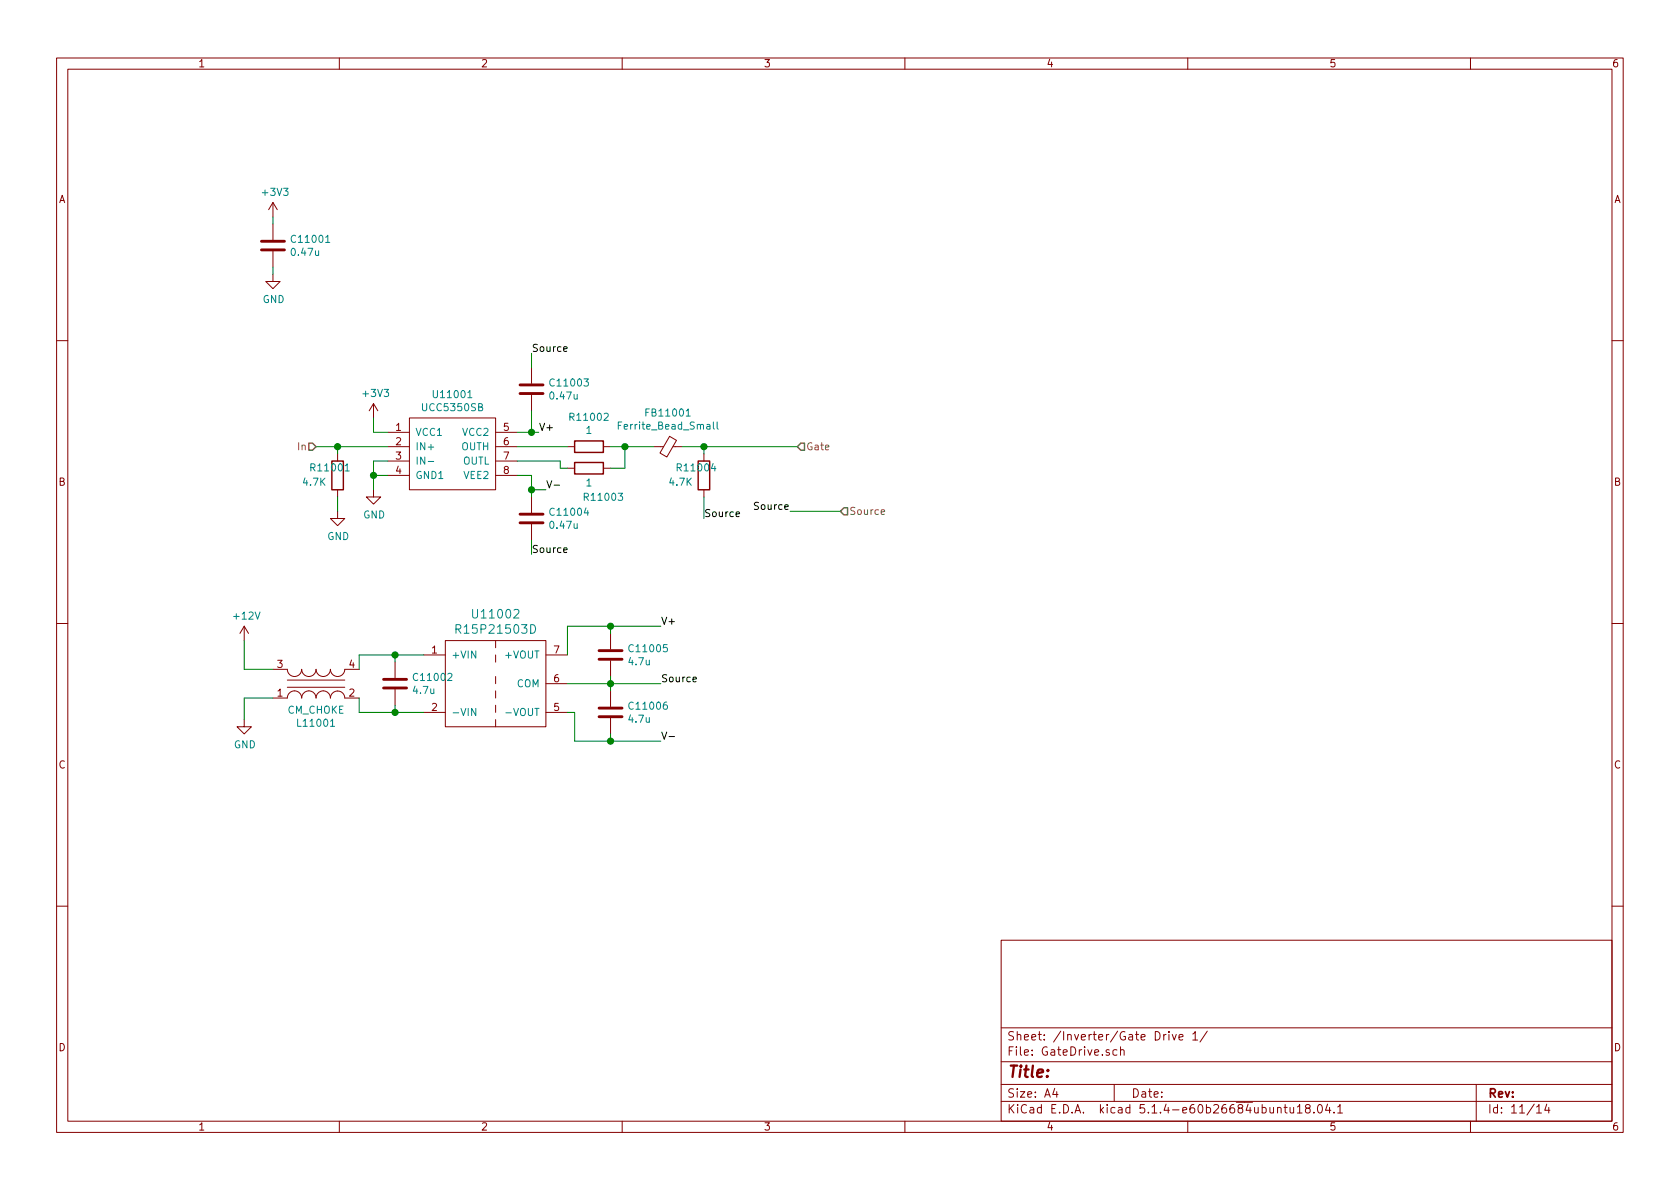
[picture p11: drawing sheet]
EESchema Schematic File Version 4
LIBS:integrated-cache
EELAYER 30 0
EELAYER END
$Descr A4 11693 8268
encoding utf-8
Sheet 14 14
Title ""
Date ""
Rev ""
Comp ""
Comment1 ""
Comment2 ""
Comment3 ""
Comment4 ""
$EndDescr
$Comp
L wbraun_ic_lib:R15P21503D U?
U 1 1
P 3450 4750
AR Path="/5D68A538/5DD374B5" Ref="U?"  Part="1" 
AR Path="/5D68A538/5D62FC9C/5DD374B5" Ref="U11002"  Part="1" 
AR Path="/5D68A538/5D640666/5DD374B5" Ref="U12002"  Part="1" 
AR Path="/5D68A538/5D640674/5DD374B5" Ref="U13002"  Part="1" 
AR Path="/5D68A538/5D640682/5DD374B5" Ref="U14002"  Part="1" 
F 0 "U14002" H 3450 5237 60  0000 C CNN
F 1 "R15P21503D" H 3450 5131 60  0000 C CNN
F 2 "wbraun_smd:SIP7-5" H 3450 4850 60  0001 C CNN
F 3 "" H 3450 4850 60  0001 C CNN
	1    3450 4750
	1    0    0    -1  
$EndComp
$Comp
L wbraun_ic_lib:UCC5350SB U?
U 1 1
P 3150 3150
AR Path="/5D68A538/5DD374B6" Ref="U?"  Part="1" 
AR Path="/5D68A538/5D62FC9C/5DD374B6" Ref="U11001"  Part="1" 
AR Path="/5D68A538/5D640666/5DD374B6" Ref="U12001"  Part="1" 
AR Path="/5D68A538/5D640674/5DD374B6" Ref="U13001"  Part="1" 
AR Path="/5D68A538/5D640682/5DD374B6" Ref="U14001"  Part="1" 
F 0 "U14001" H 3150 3565 50  0000 C CNN
F 1 "UCC5350SB" H 3150 3474 50  0000 C CNN
F 2 "Package_SO:SOIC-8_3.9x4.9mm_P1.27mm" H 2800 3200 50  0001 C CNN
F 3 "" H 2800 3200 50  0001 C CNN
	1    3150 3150
	1    0    0    -1  
$EndComp
$Comp
L Device:C C?
U 1 1
P 2750 4750
AR Path="/5D68A538/5DD374B7" Ref="C?"  Part="1" 
AR Path="/5D68A538/5D62FC9C/5DD374B7" Ref="C11002"  Part="1" 
AR Path="/5D68A538/5D640666/5DD374B7" Ref="C12002"  Part="1" 
AR Path="/5D68A538/5D640674/5DD374B7" Ref="C13002"  Part="1" 
AR Path="/5D68A538/5D640682/5DD374B7" Ref="C14002"  Part="1" 
F 0 "C14002" H 2865 4796 50  0000 L CNN
F 1 "4.7u" H 2865 4705 50  0000 L CNN
F 2 "Capacitor_SMD:C_0805_2012Metric" H 2788 4600 50  0001 C CNN
F 3 "~" H 2750 4750 50  0001 C CNN
	1    2750 4750
	1    0    0    -1  
$EndComp
$Comp
L Device:C C?
U 1 1
P 4250 4550
AR Path="/5D68A538/5D630902" Ref="C?"  Part="1" 
AR Path="/5D68A538/5D62FC9C/5D630902" Ref="C11005"  Part="1" 
AR Path="/5D68A538/5D640666/5D630902" Ref="C12005"  Part="1" 
AR Path="/5D68A538/5D640674/5D630902" Ref="C13005"  Part="1" 
AR Path="/5D68A538/5D640682/5D630902" Ref="C14005"  Part="1" 
F 0 "C14005" H 4365 4596 50  0000 L CNN
F 1 "4.7u" H 4365 4505 50  0000 L CNN
F 2 "Capacitor_SMD:C_0805_2012Metric" H 4288 4400 50  0001 C CNN
F 3 "~" H 4250 4550 50  0001 C CNN
	1    4250 4550
	1    0    0    -1  
$EndComp
$Comp
L Device:C C?
U 1 1
P 4250 4950
AR Path="/5D68A538/5D630909" Ref="C?"  Part="1" 
AR Path="/5D68A538/5D62FC9C/5D630909" Ref="C11006"  Part="1" 
AR Path="/5D68A538/5D640666/5D630909" Ref="C12006"  Part="1" 
AR Path="/5D68A538/5D640674/5D630909" Ref="C13006"  Part="1" 
AR Path="/5D68A538/5D640682/5D630909" Ref="C14006"  Part="1" 
F 0 "C14006" H 4365 4996 50  0000 L CNN
F 1 "4.7u" H 4365 4905 50  0000 L CNN
F 2 "Capacitor_SMD:C_0805_2012Metric" H 4288 4800 50  0001 C CNN
F 3 "~" H 4250 4950 50  0001 C CNN
	1    4250 4950
	1    0    0    -1  
$EndComp
$Comp
L Device:C C?
U 1 1
P 3700 2700
AR Path="/5D68A538/5D630910" Ref="C?"  Part="1" 
AR Path="/5D68A538/5D62FC9C/5D630910" Ref="C11003"  Part="1" 
AR Path="/5D68A538/5D640666/5D630910" Ref="C12003"  Part="1" 
AR Path="/5D68A538/5D640674/5D630910" Ref="C13003"  Part="1" 
AR Path="/5D68A538/5D640682/5D630910" Ref="C14003"  Part="1" 
F 0 "C14003" H 3815 2746 50  0000 L CNN
F 1 "0.47u" H 3815 2655 50  0000 L CNN
F 2 "Capacitor_SMD:C_0603_1608Metric" H 3738 2550 50  0001 C CNN
F 3 "~" H 3700 2700 50  0001 C CNN
	1    3700 2700
	1    0    0    -1  
$EndComp
$Comp
L Device:C C?
U 1 1
P 3700 3600
AR Path="/5D68A538/5DD374BB" Ref="C?"  Part="1" 
AR Path="/5D68A538/5D62FC9C/5DD374BB" Ref="C11004"  Part="1" 
AR Path="/5D68A538/5D640666/5DD374BB" Ref="C12004"  Part="1" 
AR Path="/5D68A538/5D640674/5DD374BB" Ref="C13004"  Part="1" 
AR Path="/5D68A538/5D640682/5DD374BB" Ref="C14004"  Part="1" 
F 0 "C14004" H 3815 3646 50  0000 L CNN
F 1 "0.47u" H 3815 3555 50  0000 L CNN
F 2 "Capacitor_SMD:C_0603_1608Metric" H 3738 3450 50  0001 C CNN
F 3 "~" H 3700 3600 50  0001 C CNN
	1    3700 3600
	1    0    0    -1  
$EndComp
$Comp
L Device:R R?
U 1 1
P 4100 3100
AR Path="/5D68A538/5D63091E" Ref="R?"  Part="1" 
AR Path="/5D68A538/5D62FC9C/5D63091E" Ref="R11002"  Part="1" 
AR Path="/5D68A538/5D640666/5D63091E" Ref="R12002"  Part="1" 
AR Path="/5D68A538/5D640674/5D63091E" Ref="R13002"  Part="1" 
AR Path="/5D68A538/5D640682/5D63091E" Ref="R14002"  Part="1" 
F 0 "R14002" V 3893 3100 50  0000 C CNN
F 1 "1" V 3984 3100 50  0000 C CNN
F 2 "Resistor_SMD:R_0805_2012Metric" V 4030 3100 50  0001 C CNN
F 3 "~" H 4100 3100 50  0001 C CNN
	1    4100 3100
	0    1    1    0   
$EndComp
$Comp
L Device:R R?
U 1 1
P 4100 3250
AR Path="/5D68A538/5D630925" Ref="R?"  Part="1" 
AR Path="/5D68A538/5D62FC9C/5D630925" Ref="R11003"  Part="1" 
AR Path="/5D68A538/5D640666/5D630925" Ref="R12003"  Part="1" 
AR Path="/5D68A538/5D640674/5D630925" Ref="R13003"  Part="1" 
AR Path="/5D68A538/5D640682/5D630925" Ref="R14003"  Part="1" 
F 0 "R14003" V 4300 3350 50  0000 C CNN
F 1 "1" V 4200 3250 50  0000 C CNN
F 2 "Resistor_SMD:R_0805_2012Metric" V 4030 3250 50  0001 C CNN
F 3 "~" H 4100 3250 50  0001 C CNN
	1    4100 3250
	0    1    1    0   
$EndComp
Wire Wire Line
	3600 3000 3700 3000
Wire Wire Line
	3700 3000 3700 2850
Wire Wire Line
	3600 3100 3950 3100
Wire Wire Line
	3600 3200 3900 3200
Wire Wire Line
	3900 3200 3900 3250
Wire Wire Line
	3900 3250 3950 3250
Wire Wire Line
	3600 3300 3700 3300
Wire Wire Line
	3700 3300 3700 3400
Wire Wire Line
	2700 3000 2600 3000
Wire Wire Line
	2600 3000 2600 2900
Wire Wire Line
	2700 3300 2600 3300
Wire Wire Line
	2600 3300 2600 3400
$Comp
L power:GND #PWR?
U 1 1
P 2600 3400
AR Path="/5D68A538/5D63093F" Ref="#PWR?"  Part="1" 
AR Path="/5D68A538/5D62FC9C/5D63093F" Ref="#PWR011007"  Part="1" 
AR Path="/5D68A538/5D640666/5D63093F" Ref="#PWR012007"  Part="1" 
AR Path="/5D68A538/5D640674/5D63093F" Ref="#PWR013007"  Part="1" 
AR Path="/5D68A538/5D640682/5D63093F" Ref="#PWR014007"  Part="1" 
F 0 "#PWR014007" H 2600 3150 50  0001 C CNN
F 1 "GND" H 2605 3227 50  0000 C CNN
F 2 "" H 2600 3400 50  0001 C CNN
F 3 "" H 2600 3400 50  0001 C CNN
	1    2600 3400
	1    0    0    -1  
$EndComp
$Comp
L power:+3V3 #PWR?
U 1 1
P 2600 2900
AR Path="/5D68A538/5D630945" Ref="#PWR?"  Part="1" 
AR Path="/5D68A538/5D62FC9C/5D630945" Ref="#PWR011006"  Part="1" 
AR Path="/5D68A538/5D640666/5D630945" Ref="#PWR012006"  Part="1" 
AR Path="/5D68A538/5D640674/5D630945" Ref="#PWR013006"  Part="1" 
AR Path="/5D68A538/5D640682/5D630945" Ref="#PWR014006"  Part="1" 
F 0 "#PWR014006" H 2600 2750 50  0001 C CNN
F 1 "+3V3" H 2615 3073 50  0000 C CNN
F 2 "" H 2600 2900 50  0001 C CNN
F 3 "" H 2600 2900 50  0001 C CNN
	1    2600 2900
	1    0    0    -1  
$EndComp
$Comp
L Device:R R?
U 1 1
P 2350 3300
AR Path="/5D68A538/5D63094B" Ref="R?"  Part="1" 
AR Path="/5D68A538/5D62FC9C/5D63094B" Ref="R11001"  Part="1" 
AR Path="/5D68A538/5D640666/5D63094B" Ref="R12001"  Part="1" 
AR Path="/5D68A538/5D640674/5D63094B" Ref="R13001"  Part="1" 
AR Path="/5D68A538/5D640682/5D63094B" Ref="R14001"  Part="1" 
F 0 "R14001" H 2550 3250 50  0000 R CNN
F 1 "4.7K" H 2600 3350 50  0000 R CNN
F 2 "Resistor_SMD:R_0603_1608Metric" V 2280 3300 50  0001 C CNN
F 3 "~" H 2350 3300 50  0001 C CNN
	1    2350 3300
	-1   0    0    1   
$EndComp
Wire Wire Line
	2700 3200 2600 3200
Wire Wire Line
	2600 3200 2600 3300
Connection ~ 2600 3300
$Comp
L power:GND #PWR?
U 1 1
P 2350 3550
AR Path="/5D68A538/5DD374C2" Ref="#PWR?"  Part="1" 
AR Path="/5D68A538/5D62FC9C/5DD374C2" Ref="#PWR011005"  Part="1" 
AR Path="/5D68A538/5D640666/5DD374C2" Ref="#PWR012005"  Part="1" 
AR Path="/5D68A538/5D640674/5DD374C2" Ref="#PWR013005"  Part="1" 
AR Path="/5D68A538/5D640682/5DD374C2" Ref="#PWR014005"  Part="1" 
F 0 "#PWR014005" H 2350 3300 50  0001 C CNN
F 1 "GND" H 2355 3377 50  0000 C CNN
F 2 "" H 2350 3550 50  0001 C CNN
F 3 "" H 2350 3550 50  0001 C CNN
	1    2350 3550
	1    0    0    -1  
$EndComp
Wire Wire Line
	2700 3100 2350 3100
Wire Wire Line
	2350 3100 2350 3150
Wire Wire Line
	2350 3450 2350 3550
Wire Wire Line
	2350 3100 2200 3100
Connection ~ 2350 3100
$Comp
L Device:C C?
U 1 1
P 1900 1700
AR Path="/5D68A538/5D630960" Ref="C?"  Part="1" 
AR Path="/5D68A538/5D62FC9C/5D630960" Ref="C11001"  Part="1" 
AR Path="/5D68A538/5D640666/5D630960" Ref="C12001"  Part="1" 
AR Path="/5D68A538/5D640674/5D630960" Ref="C13001"  Part="1" 
AR Path="/5D68A538/5D640682/5D630960" Ref="C14001"  Part="1" 
F 0 "C14001" H 2015 1746 50  0000 L CNN
F 1 "0.47u" H 2015 1655 50  0000 L CNN
F 2 "Capacitor_SMD:C_0603_1608Metric" H 1938 1550 50  0001 C CNN
F 3 "~" H 1900 1700 50  0001 C CNN
	1    1900 1700
	1    0    0    -1  
$EndComp
$Comp
L power:+3V3 #PWR?
U 1 1
P 1900 1500
AR Path="/5D68A538/5D630967" Ref="#PWR?"  Part="1" 
AR Path="/5D68A538/5D62FC9C/5D630967" Ref="#PWR011003"  Part="1" 
AR Path="/5D68A538/5D640666/5D630967" Ref="#PWR012003"  Part="1" 
AR Path="/5D68A538/5D640674/5D630967" Ref="#PWR013003"  Part="1" 
AR Path="/5D68A538/5D640682/5D630967" Ref="#PWR014003"  Part="1" 
F 0 "#PWR014003" H 1900 1350 50  0001 C CNN
F 1 "+3V3" H 1915 1673 50  0000 C CNN
F 2 "" H 1900 1500 50  0001 C CNN
F 3 "" H 1900 1500 50  0001 C CNN
	1    1900 1500
	1    0    0    -1  
$EndComp
$Comp
L power:GND #PWR?
U 1 1
P 1900 1900
AR Path="/5D68A538/5D63096D" Ref="#PWR?"  Part="1" 
AR Path="/5D68A538/5D62FC9C/5D63096D" Ref="#PWR011004"  Part="1" 
AR Path="/5D68A538/5D640666/5D63096D" Ref="#PWR012004"  Part="1" 
AR Path="/5D68A538/5D640674/5D63096D" Ref="#PWR013004"  Part="1" 
AR Path="/5D68A538/5D640682/5D63096D" Ref="#PWR014004"  Part="1" 
F 0 "#PWR014004" H 1900 1650 50  0001 C CNN
F 1 "GND" H 1905 1727 50  0000 C CNN
F 2 "" H 1900 1900 50  0001 C CNN
F 3 "" H 1900 1900 50  0001 C CNN
	1    1900 1900
	1    0    0    -1  
$EndComp
Wire Wire Line
	1900 1500 1900 1550
Wire Wire Line
	1900 1850 1900 1900
Wire Wire Line
	4250 3100 4350 3100
Wire Wire Line
	4350 3100 4350 3250
Wire Wire Line
	4350 3250 4250 3250
Wire Wire Line
	4350 3100 4550 3100
Connection ~ 4350 3100
Wire Wire Line
	3950 4750 4250 4750
Wire Wire Line
	4250 4750 4250 4700
Wire Wire Line
	4250 4750 4250 4800
Connection ~ 4250 4750
Wire Wire Line
	3950 4950 4000 4950
Wire Wire Line
	4000 4950 4000 5150
Wire Wire Line
	4000 5150 4250 5150
Wire Wire Line
	4250 5150 4250 5100
Wire Wire Line
	3950 4550 3950 4350
Wire Wire Line
	3950 4350 4250 4350
Wire Wire Line
	4250 4350 4250 4400
Wire Wire Line
	2750 4600 2750 4550
Wire Wire Line
	2750 4550 2950 4550
Wire Wire Line
	2750 4900 2750 4950
Wire Wire Line
	2750 4950 2950 4950
Wire Wire Line
	2500 4650 2500 4550
Wire Wire Line
	2500 4550 2750 4550
Connection ~ 2750 4550
Wire Wire Line
	2500 4850 2500 4950
Wire Wire Line
	2500 4950 2750 4950
Connection ~ 2750 4950
Wire Wire Line
	1900 4650 1700 4650
Wire Wire Line
	1700 4650 1700 4450
Wire Wire Line
	1900 4850 1700 4850
Wire Wire Line
	1700 4850 1700 5000
$Comp
L power:GND #PWR011002
U 1 1
P 1700 5000
AR Path="/5D68A538/5D62FC9C/5DD374C6" Ref="#PWR011002"  Part="1" 
AR Path="/5D68A538/5D640666/5DD374C6" Ref="#PWR012002"  Part="1" 
AR Path="/5D68A538/5D640674/5DD374C6" Ref="#PWR013002"  Part="1" 
AR Path="/5D68A538/5D640682/5DD374C6" Ref="#PWR014002"  Part="1" 
F 0 "#PWR014002" H 1700 4750 50  0001 C CNN
F 1 "GND" H 1705 4827 50  0000 C CNN
F 2 "" H 1700 5000 50  0001 C CNN
F 3 "" H 1700 5000 50  0001 C CNN
	1    1700 5000
	1    0    0    -1  
$EndComp
$Comp
L power:+12V #PWR011001
U 1 1
P 1700 4450
AR Path="/5D68A538/5D62FC9C/5D634D09" Ref="#PWR011001"  Part="1" 
AR Path="/5D68A538/5D640666/5D634D09" Ref="#PWR012001"  Part="1" 
AR Path="/5D68A538/5D640674/5D634D09" Ref="#PWR013001"  Part="1" 
AR Path="/5D68A538/5D640682/5D634D09" Ref="#PWR014001"  Part="1" 
F 0 "#PWR014001" H 1700 4300 50  0001 C CNN
F 1 "+12V" H 1715 4623 50  0000 C CNN
F 2 "" H 1700 4450 50  0001 C CNN
F 3 "" H 1700 4450 50  0001 C CNN
	1    1700 4450
	1    0    0    -1  
$EndComp
Wire Wire Line
	4250 4350 4600 4350
Connection ~ 4250 4350
Wire Wire Line
	4250 5150 4600 5150
Connection ~ 4250 5150
Wire Wire Line
	4250 4750 4600 4750
Text Label 4600 5150 0    50   ~ 0
V-
Text Label 4600 4350 0    50   ~ 0
V+
Text Label 4600 4750 0    50   ~ 0
Source
Text Label 3750 3000 0    50   ~ 0
V+
Text Label 3800 3400 0    50   ~ 0
V-
Wire Wire Line
	3700 3000 3750 3000
Connection ~ 3700 3000
Wire Wire Line
	3700 3400 3800 3400
Connection ~ 3700 3400
Wire Wire Line
	3700 3400 3700 3450
Wire Wire Line
	3700 2550 3700 2450
Wire Wire Line
	3700 3750 3700 3850
Text Label 3700 3850 0    50   ~ 0
Source
Text Label 3700 2450 0    50   ~ 0
Source
$Comp
L Device:Ferrite_Bead_Small FB11001
U 1 1
P 4650 3100
AR Path="/5D68A538/5D62FC9C/5D63A672" Ref="FB11001"  Part="1" 
AR Path="/5D68A538/5D640666/5D63A672" Ref="FB12001"  Part="1" 
AR Path="/5D68A538/5D640674/5D63A672" Ref="FB13001"  Part="1" 
AR Path="/5D68A538/5D640682/5D63A672" Ref="FB14001"  Part="1" 
F 0 "FB14001" V 4413 3100 50  0000 C CNN
F 1 "Ferrite_Bead_Small" V 4504 3100 50  0000 C CNN
F 2 "Inductor_SMD:L_0805_2012Metric" V 4580 3100 50  0001 C CNN
F 3 "~" H 4650 3100 50  0001 C CNN
	1    4650 3100
	0    1    1    0   
$EndComp
$Comp
L Device:R R?
U 1 1
P 4900 3300
AR Path="/5D68A538/5DD374C9" Ref="R?"  Part="1" 
AR Path="/5D68A538/5D62FC9C/5DD374C9" Ref="R11004"  Part="1" 
AR Path="/5D68A538/5D640666/5DD374C9" Ref="R12004"  Part="1" 
AR Path="/5D68A538/5D640674/5DD374C9" Ref="R13004"  Part="1" 
AR Path="/5D68A538/5D640682/5DD374C9" Ref="R14004"  Part="1" 
F 0 "R14004" H 5100 3250 50  0000 R CNN
F 1 "4.7K" H 5150 3350 50  0000 R CNN
F 2 "Resistor_SMD:R_0603_1608Metric" V 4830 3300 50  0001 C CNN
F 3 "~" H 4900 3300 50  0001 C CNN
	1    4900 3300
	-1   0    0    1   
$EndComp
Wire Wire Line
	4750 3100 4900 3100
Wire Wire Line
	4900 3100 4900 3150
Connection ~ 4900 3100
Wire Wire Line
	4900 3450 4900 3600
Text Label 4900 3600 0    50   ~ 0
Source
Wire Wire Line
	4900 3100 5550 3100
Wire Wire Line
	5500 3550 5850 3550
Text Label 5500 3550 2    50   ~ 0
Source
Text HLabel 5550 3100 2    50   Input ~ 0
Gate
Text HLabel 5850 3550 2    50   Input ~ 0
Source
Text HLabel 2200 3100 0    50   Input ~ 0
In
$Comp
L wbraun_ic_lib:CM_CHOKE L?
U 1 1
P 2200 4750
AR Path="/5D68A538/5D63092C" Ref="L?"  Part="1" 
AR Path="/5D68A538/5D62FC9C/5D63092C" Ref="L11001"  Part="1" 
AR Path="/5D68A538/5D640666/5D63092C" Ref="L12001"  Part="1" 
AR Path="/5D68A538/5D640674/5D63092C" Ref="L13001"  Part="1" 
AR Path="/5D68A538/5D640682/5D63092C" Ref="L14001"  Part="1" 
F 0 "L14001" H 2200 5028 50  0000 C CNN
F 1 "CM_CHOKE" H 2200 4937 50  0000 C CNN
F 2 "wbraun_smd:SRF2012" V 2200 4750 50  0001 C CNN
F 3 "" V 2200 4750 50  0000 C CNN
	1    2200 4750
	1    0    0    1   
$EndComp
$EndSCHEMATC
